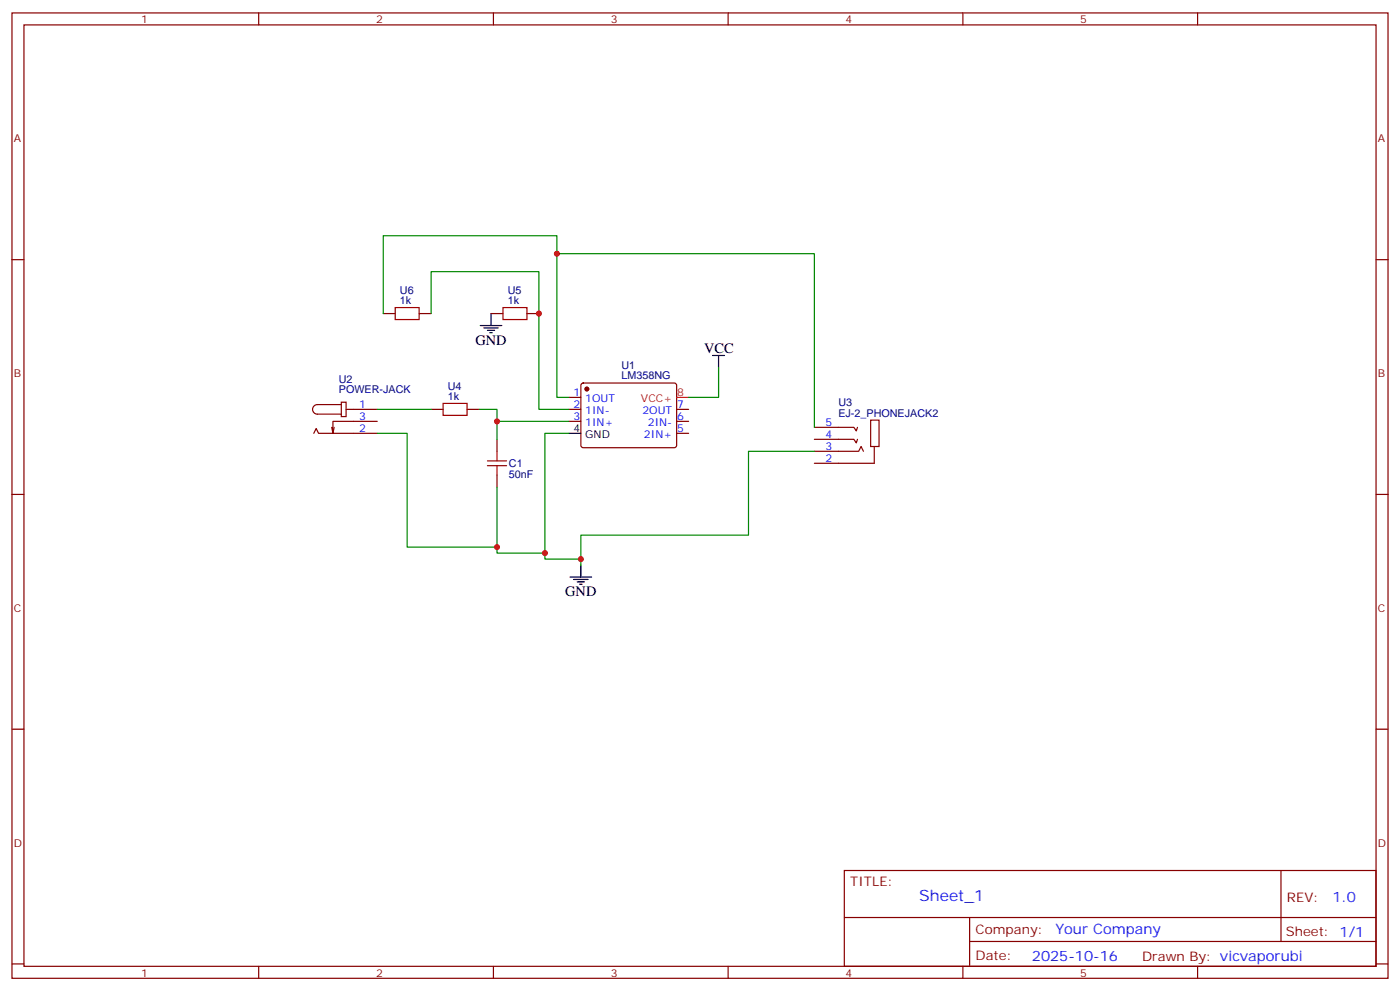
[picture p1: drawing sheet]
<svg xmlns="http://www.w3.org/2000/svg" width="412mm" height="292mm" viewBox="0 0 412 292" stroke-linecap="round" stroke-linejoin="round" font-family="sans-serif">
<g fill="none" stroke="#870000" stroke-width=".35">
<path d="M3.5 3.8h405.4v284.3h-405.4zM7.1 7.3h398.2v277.3h-398.2zM76.2 3.8v3.5M145.3 3.8v3.5M214.5 3.8v3.5M283.6 3.8v3.5M352.8 3.8v3.5M3.5 76.5h3.6M405.3 76.5h3.6M112.9 92.4h3.5M123.5 92.4h3.5M144.6 92.4h3.6"/>
<path d="M155.2 92.4h3.5M100.5 118.5h1.5v4.2h-1.5zM100.5 119.2h-7a1.41 1.41 0 0 0-1.4 1.4 1.41 1.41 0 0 0 1.4 1.4h7M167.6 117.1h3.5M171.3 113l.5-.2 27.1 .1 .4 .6v17.9l-.7 .5-27.1-.1-.4-.6v-17.7zM92.4 127.6l.7-1.4 .7 1.4h17.3M98.4 125.9l-.3 1.7M102 120.6h9.1M111.1 124.1h-13v3.5l-.4-1.7M127 120.6h3.5M137.6 120.6h3.5M146.4 129.4v3.5"/>
<path d="M146.4 140v3.5M167.6 120.6h3.5M167.6 124.1h3.5M199.3 120.6h3.5M199.3 124.1h3.5M199.3 127.6h3.5M239.9 125.9h11.6l.7 1 .4-1M239.9 129.4h11.6l.7 1.1 .4-1.1M239.9 132.9h13l.7-1.4 .8 1.4M256.5 123.8h2.4v7.7h-2.4zM257.5 131.5v5h-17.6M3.5 145.6h3.6"/>
<path d="M405.3 145.6h3.6M3.5 214.8h3.6M405.3 214.8h3.6M248.7 256.4h156.6v28.2h-156.6zM377.3 256.4v20.9M248.7 270.2h156.5M285.6 277.3h119.6M285.6 270.2v14.2M3.5 283.9h3.6M76.2 284.6v3.5M145.3 284.6v3.5M214.5 284.6v3.5"/>
<path d="M283.6 284.6v3.5M352.8 284.6v3.5M405.3 283.9h3.6"/>
</g>
<circle cx="172.9" cy="114.6" r=".53" fill="#870000" stroke="#870000" stroke-width=".35"/>
<g fill="none" stroke="#000" stroke-width=".35">
<path d="M141.5 95.9h6.3M142.5 96.6h4.3M143.6 97.3h2.1M144.3 98h.7M144.6 92.4v3.5M209.9 104.7h3.5M211.7 104.7v3.5M167.6 127.6h3.5M167.9 170h6.4M169 170.7h4.2M170 171.4h2.2M170.7 172.1h.7"/>
<path d="M171.1 166.4v3.6"/>
</g>
<path d="M199.3 117.1h3.5" fill="none" stroke="#f00" stroke-width=".35"/>
<path d="M116.4 90.6h7.1v3.5h-7.1zM148.2 90.6h7v3.5h-7zM130.5 118.8h7.1v3.5h-7.1zM143.6 137.2h5.6M143.6 135.7h5.6M146.4 132.9v2.8M146.4 137.2v2.8" fill="none" stroke="#a10000" stroke-width=".35"/>
<path d="M164 74.7h75.9v51.2M112.9 92.4v-23h51.1v47.7h3.6M127 92.4v-12.4h31.7v40.6h8.9M211.7 108.2v8.9h-8.9M111.1 127.6h8.8v33.5h26.5M111.1 120.6h15.9M141.1 120.6h5.3v8.8M146.4 124.1h21.2M167.6 127.6h-7.1v37.1h10.6v1.7M239.9 132.9h-19.4v24.7h-49.4v7.1M146.4 143.5v19.4h14.1" fill="none" stroke="#008700" stroke-width=".35"/>
<g fill="#c00">
<circle cx="160.5" cy="162.9" r=".88"/>
<circle cx="146.4" cy="124.1" r=".88"/>
<circle cx="158.8" cy="92.4" r=".88"/>
<circle cx="164" cy="74.7" r=".88"/>
<circle cx="171.1" cy="164.7" r=".88"/>
<circle cx="146.4" cy="161.1" r=".88"/>
</g>
<text font-size="4.6" fill="#00f" x="270.8" y="265.4">Sheet_1</text>
<g font-size="4.2">
<text x="140.1" y="101.5">GND</text>
<text x="207.4" y="104">VCC</text>
<text x="166.5" y="175.6">GND</text>
</g>
<g font-size="4.2" fill="#00f">
<text x="392.5" y="265.7">1.0</text>
<text x="310.9" y="275.2">Your Company</text>
<text x="304" y="283">2025-10-16</text>
</g>
<g font-size="3.9" fill="#800">
<text x="250.5" y="261">TITLE:</text>
<text x="379.1" y="265.7">REV:</text>
<text x="287.4" y="275.2">Company:</text>
<text x="378.7" y="275.8">Sheet: 1/1</text>
<text x="287.4" y="282.9">Date:</text>
<text x="336.4" y="282.9">Drawn By: vicvaporubi</text>
</g>
<g font-size="3.2" fill="#800">
<text x="41.6" y="6.8">1</text>
<text x="110.8" y="6.8">2</text>
<text x="179.9" y="6.8">3</text>
<text x="249.1" y="6.8">4</text>
<text x="318.2" y="6.8">5</text>
<text x="4.1" y="41.9">A</text>
<text x="405.9" y="41.9">A</text>
<text x="4.1" y="111.1">B</text>
<text x="405.9" y="111.1">B</text>
<text x="4.1" y="180.2">C</text>
<text x="405.9" y="180.2">C</text>
<text x="4.1" y="249.3">D</text>
<text x="405.9" y="249.3">D</text>
<text x="41.6" y="287.6">1</text>
<text x="110.8" y="287.6">2</text>
<text x="179.9" y="287.6">3</text>
<text x="249.1" y="287.6">4</text>
<text x="318.2" y="287.6">5</text>
</g>
<g font-size="3.2" fill="#000080">
<text x="117.8" y="89.5">1k</text>
<text x="117.8" y="86.6">U6</text>
<text x="149.6" y="89.5">1k</text>
<text x="149.6" y="86.6">U5</text>
<text x="99.8" y="112.9">U2</text>
<text x="183.1" y="111.8">LM358NG</text>
<text x="183.1" y="108.8">U1</text>
<text x="99.8" y="115.8">POWER-JACK</text>
<text x="131.9" y="117.8">1k</text>
<text x="131.9" y="114.8">U4</text>
<text x="247" y="119.5">U3</text>
<text x="247" y="122.7">EJ-2_PHONEJACK2</text>
<text x="149.9" y="137.6">C1</text>
<text x="149.9" y="140.8">50nF</text>
</g>
<g font-size="3.2" fill="#00f">
<text x="168.9" y="116.7">1</text>
<text x="172.4" y="118.5">1OUT</text>
<text x="105.8" y="120.2">1</text>
<text x="105.8" y="123.8">3</text>
<text x="168.9" y="120.2">2</text>
<text x="168.9" y="123.8">3</text>
<text x="172.4" y="122">1IN-</text>
<text x="172.4" y="125.5">1IN+</text>
<text x="189.2" y="122">2OUT</text>
<text x="190.8" y="125.5">2IN-</text>
<text x="199.5" y="123.8">6</text>
<text x="199.5" y="120.2">7</text>
<text x="243.2" y="125.5">5</text>
<text x="105.8" y="127.3">2</text>
<text x="189.7" y="129">2IN+</text>
<text x="199.5" y="127.3">5</text>
<text x="243.2" y="129">4</text>
<text x="243.2" y="132.6">3</text>
<text x="243.2" y="136.1">2</text>
</g>
<g font-size="3.2" fill="#f00">
<text x="188.8" y="118.5">VCC+</text>
<text x="199.5" y="116.7">8</text>
</g>
<g font-size="3.2">
<text x="168.9" y="127.3">4</text>
<text x="172.4" y="129">GND</text>
</g>
</svg>
